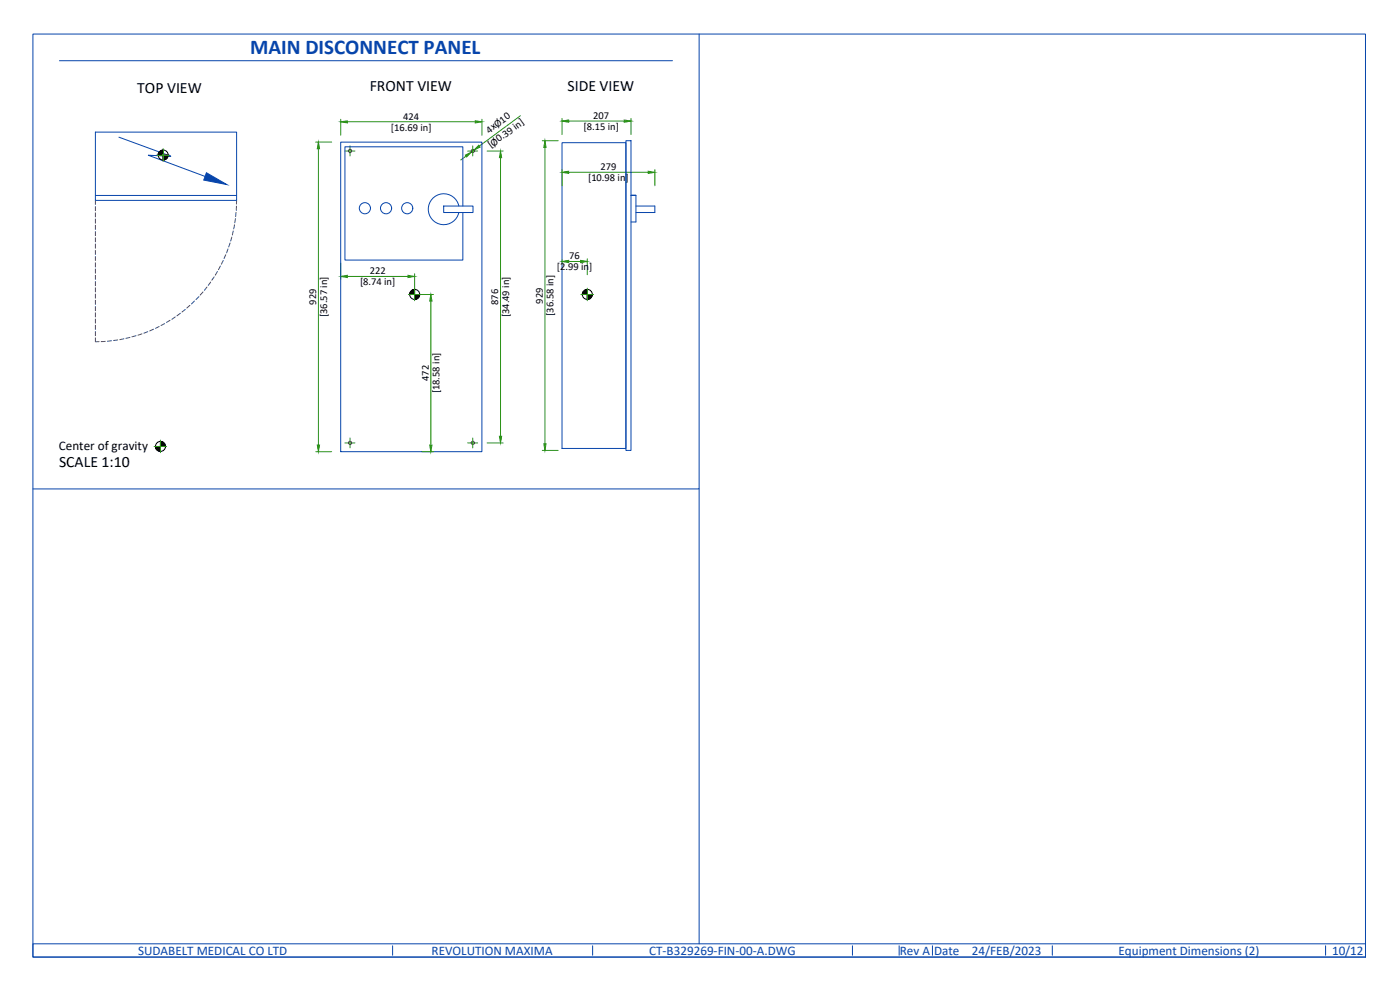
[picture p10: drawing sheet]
<svg xmlns="http://www.w3.org/2000/svg" width="420mm" height="297mm" viewBox="0 0 420 297" stroke-linecap="round" stroke-linejoin="round" font-family="sans-serif">
<!-- layer: 0 -->
<path d="M9.9 10.2h399.9v277h-399.9zM17.8 18.2h184M209.8 10.2v136.5h-199.9M209.8 146.7v136.5M117.8 283.8v2.8M177.9 283.8v2.8M255.8 283.8v2.8M269.8 283.8v2.8M279.8 283.8v2.8M315.8 283.8v2.8M397.8 283.8v2.8M409.8 283.2h-399.9v4h399.9" fill="none" stroke="#0745ab" stroke-width=".3"/>
<!-- layer: GE-EQUIPMENT_LIGHT -->
<g fill="none" stroke="#0745ab" stroke-width=".3">
<path d="M28.6 58.6h42.4M35.7 41.2l15.6 5.7-6.8-.3 17 6.3M190.9 58.6h-1.5h1.5v8h-1.5M133.2 61.8h8.8v2h-8.8zM137.7 61.8a4.6 4.6 0 0 0-7.1-2.9 4.6 4.6 0 0 0 0 7.7 4.6 4.6 0 0 0 7.1-2.9M138.9 61.8v-17.8h-35.4v34h35.4v-14.2M190.9 61.8h5.6v2h-5.6"/>
<circle cx="109.5" cy="62.5" r="1.67"/>
<circle cx="115.9" cy="62.5" r="1.67"/>
<circle cx="122.2" cy="62.5" r="1.67"/>
</g>
<path d="M61.9 51.8l6.2 3.6-7-1.4z" fill="#0745ab" stroke="#0745ab" stroke-width=".3"/>
<!-- layer: GE-EQUIPMENT -->
<path d="M28.6 39.6h42.4v20.5h-42.4zM102.2 42.6h42.4v92.9h-42.4zM168.7 42.8h19.1v91.7h-19.1z" fill="none" stroke="#0745ab" stroke-width=".3"/>
<!-- layer: GE-EQUIPMENT_MOVEMENT -->
<g fill="none" stroke="#463c82" stroke-width=".3">
<path d="M28.6 60.1v1.3M28.6 62v1.2M28.6 63.9v1.2M28.6 65.7v1.3M28.6 67.6v1.2M28.6 69.5v1.2M28.6 71.3v1.3M28.6 73.2v1.3M28.6 75.1v1.2M28.6 77v1.2M28.6 78.8v1.3M66.1 79.8l-.6 1.1"/>
<path d="M67 78.2l-.6 1.1M67.7 76.4l-.5 1.2M68.4 74.7l-.4 1.2M69.1 72.9l-.5 1.2M69.6 71.1l-.4 1.2M70 69.3l-.3 1.2M70.4 67.5l-.3 1.2M70.7 65.6l-.2 1.3M70.8 63.7l-.1 1.3M71 61.9l-.1 1.2M71 60.1v1.1M28.6 80.7v1.3"/>
<path d="M28.6 82.6v1.2M28.6 84.5v1.2M28.6 86.3v1.3M28.6 88.2v1.3M28.6 90.1v1.2M28.6 92v1.2M28.6 93.8v1.3M28.6 95.7v1.3M28.6 97.6v1.3M28.6 99.5v1.2M44.3 99.5l-1.1 .5M46.1 98.8l-1.2 .5"/>
<path d="M47.8 98l-1.1 .5M49.4 97.1l-1.1 .6M51 96.1l-1 .6M52.6 95.1l-1 .7M54.1 94l-1 .8M55.6 92.9l-1 .7M57 91.6l-.9 .8M58.3 90.3l-.8 .9M59.7 89l-.9 .9M60.9 87.6l-.8 .9M62.1 86.1l-.7 1M63.2 84.6l-.7 1"/>
<path d="M64.3 83.1l-.7 1M65.2 81.5l-.6 1.1M28.6 101.4v1.1h1.1M31.6 102.4l-1.2 .1M33.5 102.2l-1.3 .2M35.3 102l-1.2 .2M37.2 101.7l-1.2 .2M39 101.2l-1.2 .3M40.8 100.7l-1.2 .4M42.6 100.2l-1.2 .4"/>
</g>
<!-- layer: GE-DIMS -->
<g fill="none" stroke="#2b9317" stroke-width=".3">
<path d="M102.2 35.8v4.8M104.2 36.5h38.4M144.6 35.8v4.8M156.2 34.7l-12.3 9.1M168.7 35.5v4.9M170.7 36.3h16.6M189.4 35.5v4.9M94.8 42.6h4.7M95.6 44.6v88.9M139.9 46.8l-1.6 1.2M142.3 45l-.8 .6M146.2 45.3h4.8"/>
<path d="M150.2 47.3v83.6M162.7 42.2h4.8M163.5 44.3v88.9M102.2 78.9v4.8M168.7 77.9v1.4M170.7 78.5h3.6M176.2 77.7v4.7M104.2 82.9h18.2M124.4 82.1v4.8M126 88.4h4.1M129.3 90.4v43.1M94.8 135.5h4.7"/>
<path d="M126.6 135.5h3.5M146.2 132.9h4.8M162.7 135.1h4.8"/>
</g>
<g fill="#2b9317" stroke="#2b9317" stroke-width=".3">
<path d="M102.2 36.5l2-.2v.6z"/>
<path d="M142.6 36.3l2 .2-2 .4z"/>
<path d="M95.6 42.6l.3 2h-.7z"/>
<path d="M95.2 133.5h.7l-.3 2z"/>
<path d="M150.2 45.3l.4 2h-.7z"/>
<path d="M149.9 130.9h.7l-.4 2z"/>
<path d="M139.7 46.5l1.8-.9-1.4 1.5z"/>
<path d="M143.7 43.6l.4 .5-1.8 .9z"/>
<path d="M168.7 36.3l2-.3v.7z"/>
<path d="M187.3 36l2.1 .3-2.1 .4z"/>
<path d="M174.3 78.1l1.9 .4-1.9 .3z"/>
<path d="M168.7 78.5l2-.4v.7z"/>
<path d="M122.4 82.6l2 .3-2 .4z"/>
<path d="M102.2 82.9l2-.3v.7z"/>
<path d="M129.3 88.4l.3 2h-.6z"/>
<path d="M129 133.5h.6l-.3 2z"/>
<path d="M163.5 42.2l.4 2.1h-.7z"/>
<path d="M163.2 133.2h.7l-.4 1.9z"/>
</g>
<!-- layer: GE-EQUIPMENT_LIGHT -->
<path d="M168.7 50.9v4.8M170.7 51.7h23.8M196.5 50.9v4.8" fill="none" stroke="#2b9317" stroke-width=".3"/>
<g fill="#2b9317" stroke="#2b9317" stroke-width=".3">
<path d="M168.7 51.7l2-.3v.6z"/>
<path d="M194.5 51.4l2 .3-2 .3z"/>
</g>
<!-- layer: GE-SPECIFICATIONS -->
<g fill="none" stroke="#000" stroke-width=".3">
<path d="M48.3 45.2l-.7 .7M48.5 45.1l-1 1M48.8 45l-1.4 1.4M49 45.1l-1.5 1.4M49 45.2l-1.4 1.3M49 45.3l-1.3 1.2M49 45.4l-1.1 1.1M49 45.6l-1 .9M49 45.7l-.9 .8M49 45.9l-.8 .6M49 46l-.6 .5M49 46.1l-.5 .4"/>
<path d="M49 46.2l-.3 .3M49 46.4l-.2 .1M49 46.5h-.1M49 46.5v.1M49.2 46.5l-.2 .3M49.3 46.5l-.3 .4M49.5 46.5l-.5 .5M49.6 46.5l-.6 .7M49.7 46.5l-.7 .8M49.8 46.5l-.8 .9M50 46.5l-1 1.1M50.1 46.5l-1.1 1.2"/>
<path d="M50.2 46.5l-1.2 1.4M50.2 47.3l-.4 .5M50.3 47.1l-.8 .8M50.4 46.5l-1.4 1.5M50.4 46.7l-1.3 1.3M50.4 46.9l-1.1 1.1M50.5 46.6l-1.5 1.5M123.8 87l-.7 .7M124 86.9l-1 1M124.2 86.8l-1.2 1.3M124.3 86.8l-1.3 1.4M124.4 86.8l-1.4 1.6"/>
<path d="M124.4 87l-1.3 1.4M124.4 87.1l-1.2 1.3M124.4 87.3l-1 1.1M124.4 87.4l-.9 1M124.4 87.5l-.8 .9M124.4 87.6l-.6 .8M124.4 87.8l-.5 .6M124.4 87.9l-.4 .5M124.4 88.1l-.3 .3M124.4 88.2l-.1 .2M124.4 88.3v.1M124.6 88.4h-.2"/>
<path d="M124.7 88.4l-.3 .2M124.8 88.4l-.4 .3M124.9 88.4l-.5 .4M125.1 88.4l-.7 .6M125.2 88.4l-.8 .7M125.4 88.4l-1 .9M125.5 88.4l-1.1 1M125.6 88.4l-1.2 1.1M125.7 88.4l-1.3 1.2M125.7 89.2l-.4 .4M125.9 88.4l-1.5 1.4M125.9 88.9l-.9 .9"/>
<path d="M125.9 88.7l-1.1 1.1M126 88.4l-1.5 1.4M126 88.5l-1.4 1.3M175.6 87l-.7 .7M175.8 86.9l-1 1M176 86.8l-1.2 1.3M176.2 86.8l-1.5 1.4M176.2 86.8l-1.4 1.6M176.2 87l-1.3 1.4M176.2 87.1l-1.2 1.3M176.2 87.3l-1.1 1.1M176.2 87.4l-.9 1"/>
<path d="M176.2 87.5l-.8 .9M176.2 87.6l-.6 .8M176.2 87.8l-.5 .6M176.2 87.9l-.4 .5M176.2 88.1l-.2 .3M176.2 88.2l-.1 .2M176.2 88.3v.1M176.4 88.4h-.2M176.5 88.4l-.3 .2M176.6 88.4l-.4 .3M176.8 88.4l-.6 .4M176.9 88.4l-.7 .6"/>
<path d="M177 88.4l-.8 .7M177.1 88.4l-.9 .9M177.3 88.4l-1.1 1M177.4 88.4l-1.2 1.1M177.5 89.2l-.4 .4M177.6 88.4l-1.4 1.2M177.6 88.9l-.8 .9M177.7 88.4l-1.5 1.4M177.7 88.7l-1.1 1.1M177.8 88.4l-1.5 1.4M177.8 88.5l-1.3 1.3M46.6 134l1.5 1.4"/>
<path d="M46.6 134.1l1.3 1.3M46.7 134.3l1.1 1.1M46.7 134l1.4 1.4M46.7 134.5l.9 .9M46.8 134l1.3 1.2M46.9 134.8l.4 .4M47 134l1.1 1.1M47.1 134l1 1M47.2 134l.9 .8M47.4 134l.7 .7M47.5 134l.6 .6M47.6 134l.5 .4"/>
<path d="M47.8 134l.3 .3M47.9 134l.2 .2M48 134h.1M48.1 132.5l1.5 1.5M48.1 132.6l1.4 1.4M48.1 132.7l1.3 1.3M48.1 132.9l1.1 1.1M48.1 133l1 1M48.1 133.1l.9 .9M48.1 133.2l.7 .8M48.1 133.4l.6 .6M48.1 133.5l.5 .5"/>
<path d="M48.1 133.7l.3 .3M48.1 133.8l.2 .2M48.1 133.9v.1M48.2 132.4l1.4 1.4M48.4 132.4l1.2 1.3M48.6 132.5l1 1M48.8 132.6l.7 .7"/>
<circle cx="49" cy="46.5" r="1.5"/>
<circle cx="124.5" cy="88.3" r="1.5"/>
<circle cx="176.3" cy="88.3" r="1.5"/>
<circle cx="48.2" cy="133.9" r="1.5"/>
</g>
<!-- layer: 0 -->
<path d="M49 45v3.1M124.4 86.8v3M176.2 86.8v3M48.1 132.4v3" fill="none" stroke="#000" stroke-width=".3"/>
<!-- layer: GE-MAIN_AXIS -->
<g fill="none" stroke="#2b9317" stroke-width=".3">
<path d="M47 46.5h3.8M49 44.6v3.8M103.5 45.3h3M105 43.8v3M140.3 45.3h3.1M141.9 43.8v3M122.6 88.4h3.7M124.4 86.5v3.7M174.3 88.4h3.9M176.2 86.5v3.7M46.2 134h3.8M48.1 132.1v3.7"/>
<path d="M103.5 132.9h3M105 131.4v3M140.3 132.9h3.1M141.9 131.4v3"/>
</g>
<!-- layer: GE-ANCHORAGE_FLOOR -->
<g fill="none" stroke="#b4001e" stroke-width=".3">
<circle cx="105.1" cy="45.3" r=".49"/>
<circle cx="141.9" cy="45.3" r=".49"/>
<circle cx="105.1" cy="132.9" r=".49"/>
<circle cx="141.9" cy="132.9" r=".49"/>
</g>
<!-- layer: GE-EQUIPMENT_INSERTION -->
<path d="M187.8 42.2h1.6v92.9h-1.6z" fill="none" stroke="#0745ab" stroke-width=".3"/>
<text font-size="6.3" fill="#0745ab" x="75.1" y="16.2">MAIN DISCONNECT PANEL</text>
<g font-size="4.7">
<text x="41.2" y="28">TOP VIEW</text>
<text x="111" y="27.4">FRONT VIEW</text>
<text x="170.3" y="27.4">SIDE VIEW</text>
<text x="17.7" y="140.1">SCALE 1:10</text>
</g>
<text font-size="3.9" x="17.7" y="135">Center of gravity</text>
<g font-size="3.9" fill="#0745ab">
<text x="41.5" y="286.4">SUDABELT MEDICAL CO LTD</text>
<text x="129.5" y="286.4">REVOLUTION MAXIMA</text>
<text x="194.8" y="286.4">CT-B329269-FIN-00-A.DWG</text>
<text x="270.1" y="286.4">Rev A</text>
<text x="280.3" y="286.4">Date</text>
<text x="291.6" y="286.4">24/FEB/2023</text>
<text x="335.7" y="286.4">Equipment Dimensions (2)</text>
<text x="399.8" y="286.4">10/12</text>
</g>
<g font-size="3.2">
<text x="121" y="36">424</text>
<text x="178" y="35.7">207</text>
<text x="117.3" y="39.2">[16.69 in]</text>
<text x="146.8" y="40.1" transform="rotate(-37 146.8 40.1)">4xØ10</text>
<text x="175.1" y="39">[8.15 in]</text>
<text x="147.3" y="44.5" transform="rotate(-36 147.3 44.5)">[Ø0.39 in]</text>
<text x="180.2" y="51.1">279</text>
<text x="176.5" y="54.3">[10.98 in]</text>
<text x="170.8" y="77.8">76</text>
<text x="111" y="82.3">222</text>
<text x="167.1" y="81">[2.99 in]</text>
<text x="108" y="85.5">[8.74 in]</text>
<text x="94.9" y="91.5" transform="rotate(-90 94.9 91.5)">929</text>
<text x="98.1" y="95.2" transform="rotate(-90 98.1 95.2)">[36.57 in]</text>
<text x="149.5" y="91.5" transform="rotate(-90 149.5 91.5)">876</text>
<text x="152.8" y="95.2" transform="rotate(-90 152.8 95.2)">[34.49 in]</text>
<text x="162.9" y="91.1" transform="rotate(-90 162.9 91.1)">929</text>
<text x="166.1" y="94.8" transform="rotate(-90 166.1 94.8)">[36.58 in]</text>
<text x="128.7" y="114.3" transform="rotate(-90 128.7 114.3)">472</text>
<text x="131.9" y="118" transform="rotate(-90 131.9 118)">[18.58 in]</text>
</g>
</svg>
